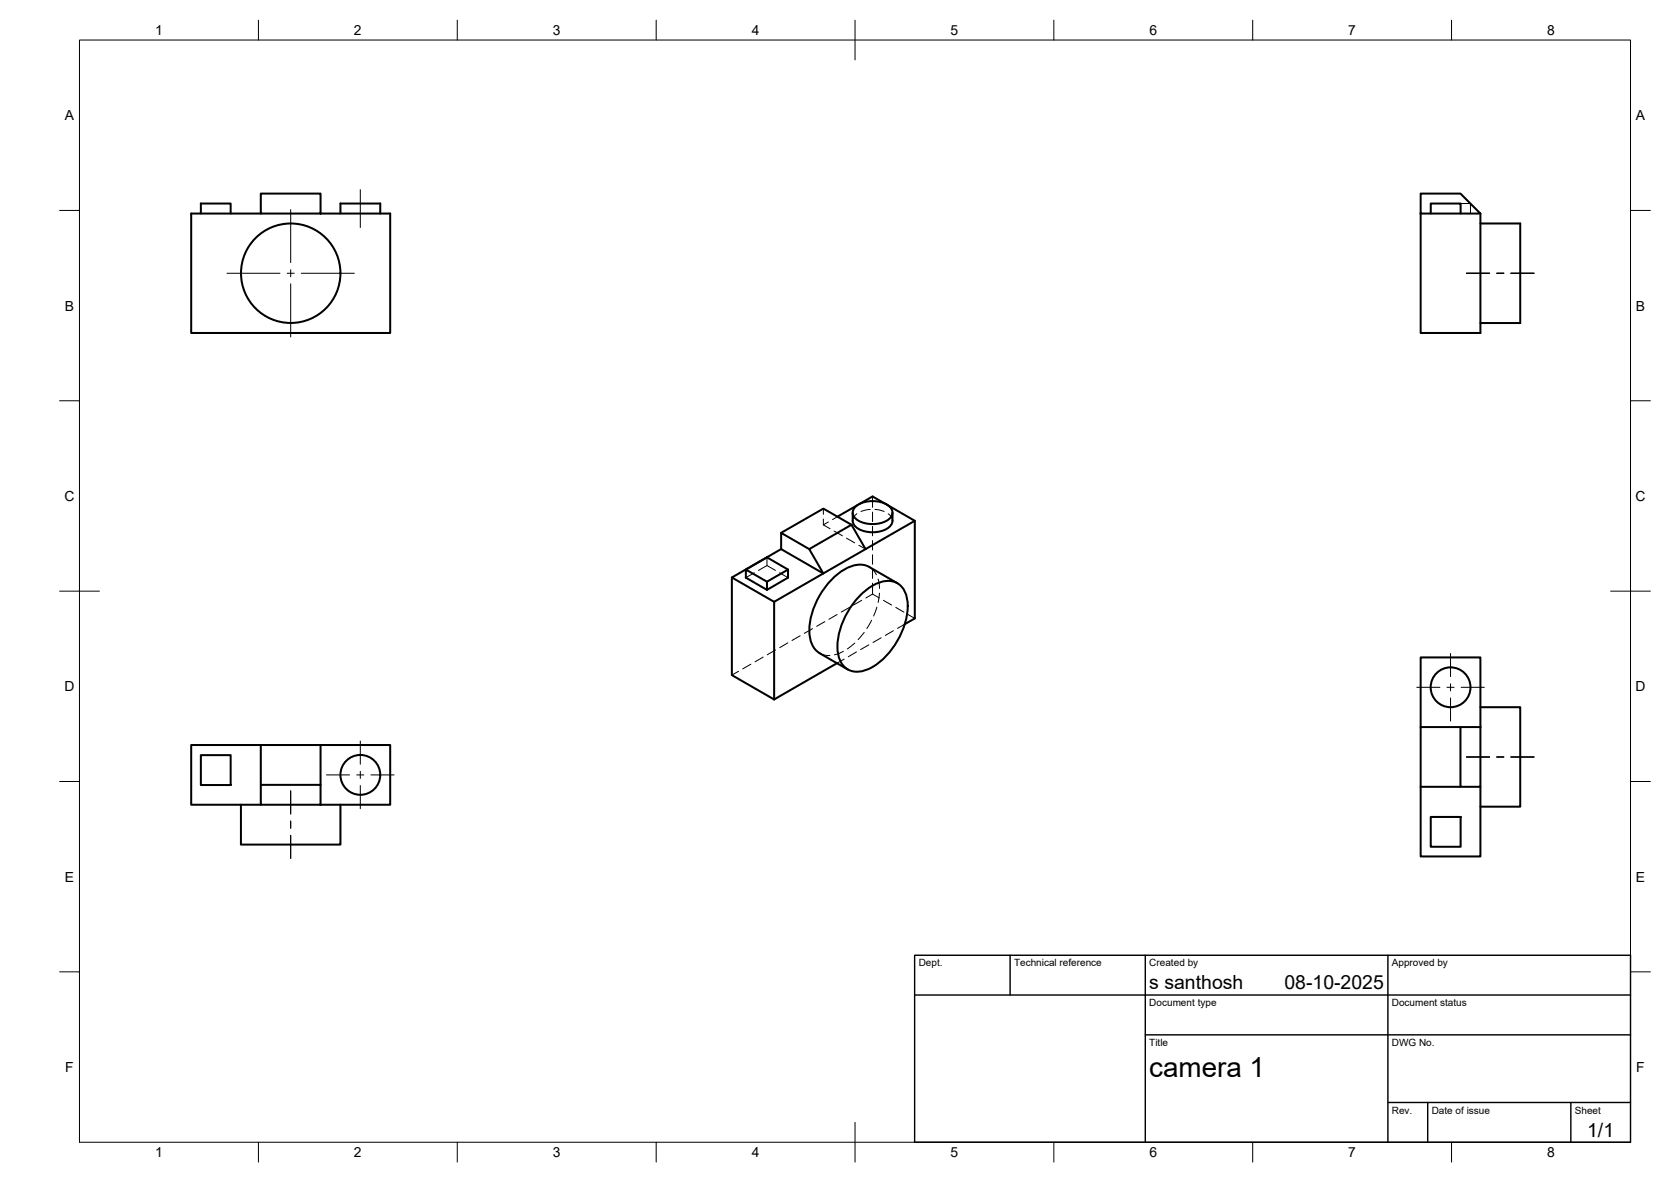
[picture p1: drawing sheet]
<svg xmlns="http://www.w3.org/2000/svg" width="420mm" height="297mm" viewBox="0 0 420 297" stroke-linecap="round" stroke-linejoin="round" font-family="sans-serif">
<!-- layer: Visible -->
<g fill="none" stroke="#000" stroke-width=".51">
<path d="M50.5 53.7v-2.6h7.5v2.6M65.6 48.6h15v5.1h-15zM65.6 53.7h-17.5v30h50v-30h-17.5M85.6 53.7v-2.6h10v2.6M357.2 48.6h10l5 5.1h-15zM357.2 53.7v30h15v-30M359.7 53.7v-2.6h7.6v2.6M372.2 56.2h10v25h-10M196.4 138l-12.4 7.1 10.6 6.1 12.4-7.1-10.6-6.1v-4.1l7.1 4.1M203.5 138l10.6-6.1 3.5 6.1-10.6 6.1zM214.1 131.9l-7.1-4.1-10.6 6.1M214.4 128.8v2.1a3.4 3.4 0 0 0 3.1 2.6 6.7 6.7 0 0 0 6.5-1.5l.4-1.1v-2.1"/>
<path d="M215.2 127.2a7.1 7.1 0 0 1 8.8 .5 2.1 2.1 0 0 1-1.1 3.2 7.5 7.5 0 0 1-7.7-.5 1.94 1.94 0 0 1 0-3.2zM215.6 126.9l-5 2.9M216.1 126.7l3.3-1.9 3.3 1.9M223.2 126.9l6.8 4-12.4 7.1M230 130.9v24.5l-2.5 1.5M184 145.1v24.6l10.6 6.1M187.5 143.1l5.3 3.1v2l-5.3-3zM187.5 143.1l5.3-3 5.3 3v2.1l-5.3 3M194.6 151.2v24.6M198.1 143.1l-5.3 3.1M216.4 149.5a10.5 10.5 0 0 1 7.5-3.5 4.9 4.9 0 0 1 4.3 5 18.8 18.8 0 0 1-10 17.2 5 5 0 0 1-7.6-4.4 19 19 0 0 1 5.8-14.3zM225.6 146.6l-7-4.1a6.4 6.4 0 0 0-6.8 .9 19.5 19.5 0 0 0-8.3 15.6 6 6 0 0 0 2.6 5.1"/>
<path d="M206.1 164.2l7.1 4M210.4 166.7l-15.8 9.1M372.2 177.7h10v25h-10M50.5 189.8h7.5v7.5h-7.5zM65.6 197.2h15v5h-15zM65.6 187.2v10M80.6 197.2v-10h-32.5v15h17.5M80.6 187.2h17.5v15h-17.5M357.2 182.7v-17.5h15v17.5M357.2 197.7h10M367.2 182.7h5v15h-5zM367.2 182.7h-10v32.5h15v-17.5"/>
<path d="M60.6 202.2v10h25v-10M359.7 205.3h7.6v7.5h-7.6z"/>
<circle cx="73.1" cy="68.7" r="12.5"/>
<circle cx="364.7" cy="172.7" r="5"/>
<circle cx="90.6" cy="194.7" r="5"/>
</g>
<!-- layer: Hidden -->
<g fill="none" stroke="#000" stroke-width=".25">
<path d="M359.7 51.1v2.6M367.3 51.1h2.4v2.6M207 131.9l1.7 1M207 127.8v1.5M207 130.4v1.5M208.3 131.2l-1.3 .7M209.7 133.5l2.1 1.1M210.6 129.8l-1.3 .8M212.9 135.2l2 1.2M215.5 129.1l-.7 .7-.4 1.1M215.9 137l1.7 1M216.1 126.7l-.5 .2"/>
<path d="M218.8 128l-2.3 .5M219.4 124.8v2.7M219.4 128.7v2.4M219.4 132.3v2.3M219.4 135.8v2.4M219.4 139.4v2.4M220 128l2.3 .5M222.7 126.7l.5 .2M223.4 129.1l.6 .7 .4 1.1M189.7 143.9l-2.2 1.3M190.7 143.3l2.1-1.2 2.2 1.2M192.8 140.1v2"/>
<path d="M196 143.9l2.1 1.3M201.2 159.8l-2.1 1.2M204.3 158l-2.1 1.2M207.4 156.2l-2.1 1.2M210.5 154.4l-2.1 1.2M213.6 152.6l-2.1 1.2M216.7 150.9l-2.1 1.1M217.3 158.9l-1.5 1.8M218.6 142.5l.9 .7 .8 1.2M219.2 155.9l-1.2 2.1M219.4 149.3l-1.7 1M219.4 149.3l1.7 1"/>
<path d="M219.4 143v2.4M219.4 146.6v2.7M220.5 152.6l-.8 2.2M220.8 145.5l.3 2.4M221.1 149.1l-.3 2.3M222.1 150.9l2.1 1.1M224.6 158.5l-2 1.2M225.2 152.6l2.1 1.2M227.5 156.9l-1.8 1M228.3 154.4l1.7 1M185.7 168.7l-1.7 1M188.8 166.9l-2 1.2"/>
<path d="M191.9 165.1l-2.1 1.2M195 163.4l-2.1 1.1M198.1 161.6l-2.1 1.2M206.1 164.2l1.1 .4 1.5 .1M212 163.7l-2.2 .9M212.3 165.6l-1.9 1.1M214.9 161.6l-1.8 1.5M215.3 163.8l-2 1.2M218.5 162.1l-2.1 1.1M221.6 160.3l-2.1 1.2"/>
</g>
<!-- layer: BORDER -->
<g fill="none" stroke="#000" stroke-width=".25">
<path d="M20 10.1h390v276.9h-390zM65 5.1v5M115 5.1v5M165 5.1v5M215 5.1v10M265 5.1v5M315 5.1v5M365 5.1v5M15 52.9h5M410 52.9h5M15 100.7h5M410 100.7h5"/>
<path d="M15 148.6h10M405 148.6h10M15 196.4h5M410 196.4h5M15 244.2h5M410 244.2h5M65 287v5M115 287v5M165 287v5M215 282.1v9.9M265 287v5M315 287v5"/>
<path d="M365 287v5"/>
</g>
<!-- layer: TITLEBLOCK -->
<path d="M230 240.1h180v46.9h-180zM230 250h180M254 240.1v9.9M288 240.1v46.9M349 240.1v46.9M288 260.1h122M349 277.1h61M359 277.1v9.9M395 277.1v9.9" fill="none" stroke="#000" stroke-width=".36"/>
<!-- layer: Smart Centers -->
<g fill="none" stroke="#000" stroke-width=".25">
<path d="M73.1 52.7v13.3M90.6 47.7v9.5M57.1 68.7h13.3M72.2 68.7h1.8M73.1 67.8v1.8M73.1 71.3v13.4M75.8 68.7h13.3M368.7 68.7h5.8M376.3 68.7h1.8M379.9 68.7h5.8M356.2 172.7h5.9M363.8 172.7h1.8"/>
<path d="M364.7 164.2v5.8M364.7 171.8v1.8M364.7 175.4v5.8M367.4 172.7h5.8M73.1 198.7v5.9M82.1 194.7h5.8M89.7 194.7h1.8M90.6 186.2v5.9M90.6 193.9v1.7M90.6 197.4v5.8M93.3 194.7h5.8M368.7 190.2h5.8"/>
<path d="M376.3 190.2h1.8M379.9 190.2h5.8M73.1 206.3v1.8M73.1 209.9v5.8"/>
</g>
<text font-size="7" x="289" y="270.6">camera 1</text>
<g font-size="4.9">
<text x="289" y="248.5">s santhosh</text>
<text x="323" y="248.5">08-10-2025</text>
<text x="399.1" y="285.7">1/1</text>
</g>
<g font-size="3.5">
<text x="39" y="8.8">1</text>
<text x="89" y="8.8">2</text>
<text x="139" y="8.8">3</text>
<text x="189" y="8.8">4</text>
<text x="239" y="8.8">5</text>
<text x="289" y="8.8">6</text>
<text x="339" y="8.8">7</text>
<text x="389" y="8.8">8</text>
<text x="16.3" y="30.2">A</text>
<text x="411.3" y="30.2">A</text>
<text x="16.3" y="78">B</text>
<text x="411.3" y="78">B</text>
<text x="16.2" y="125.9">C</text>
<text x="411.2" y="125.9">C</text>
<text x="16.2" y="173.7">D</text>
<text x="411.2" y="173.7">D</text>
<text x="16.3" y="221.6">E</text>
<text x="411.3" y="221.6">E</text>
<text x="16.4" y="269.4">F</text>
<text x="411.4" y="269.4">F</text>
<text x="39" y="290.8">1</text>
<text x="89" y="290.8">2</text>
<text x="139" y="290.8">3</text>
<text x="189" y="290.8">4</text>
<text x="239" y="290.8">5</text>
<text x="289" y="290.8">6</text>
<text x="339" y="290.8">7</text>
<text x="389" y="290.8">8</text>
</g>
<g font-size="2.5">
<text x="231" y="242.9">Dept.</text>
<text x="255" y="242.9">Technical reference</text>
<text x="289" y="242.9">Created by</text>
<text x="350" y="242.9">Approved by</text>
<text x="289" y="252.8">Document type</text>
<text x="350" y="252.8">Document status</text>
<text x="289" y="262.9">Title</text>
<text x="350" y="262.9">DWG No.</text>
<text x="350" y="279.9">Rev.</text>
<text x="360" y="279.9">Date of issue</text>
<text x="396" y="279.9">Sheet</text>
</g>
</svg>
